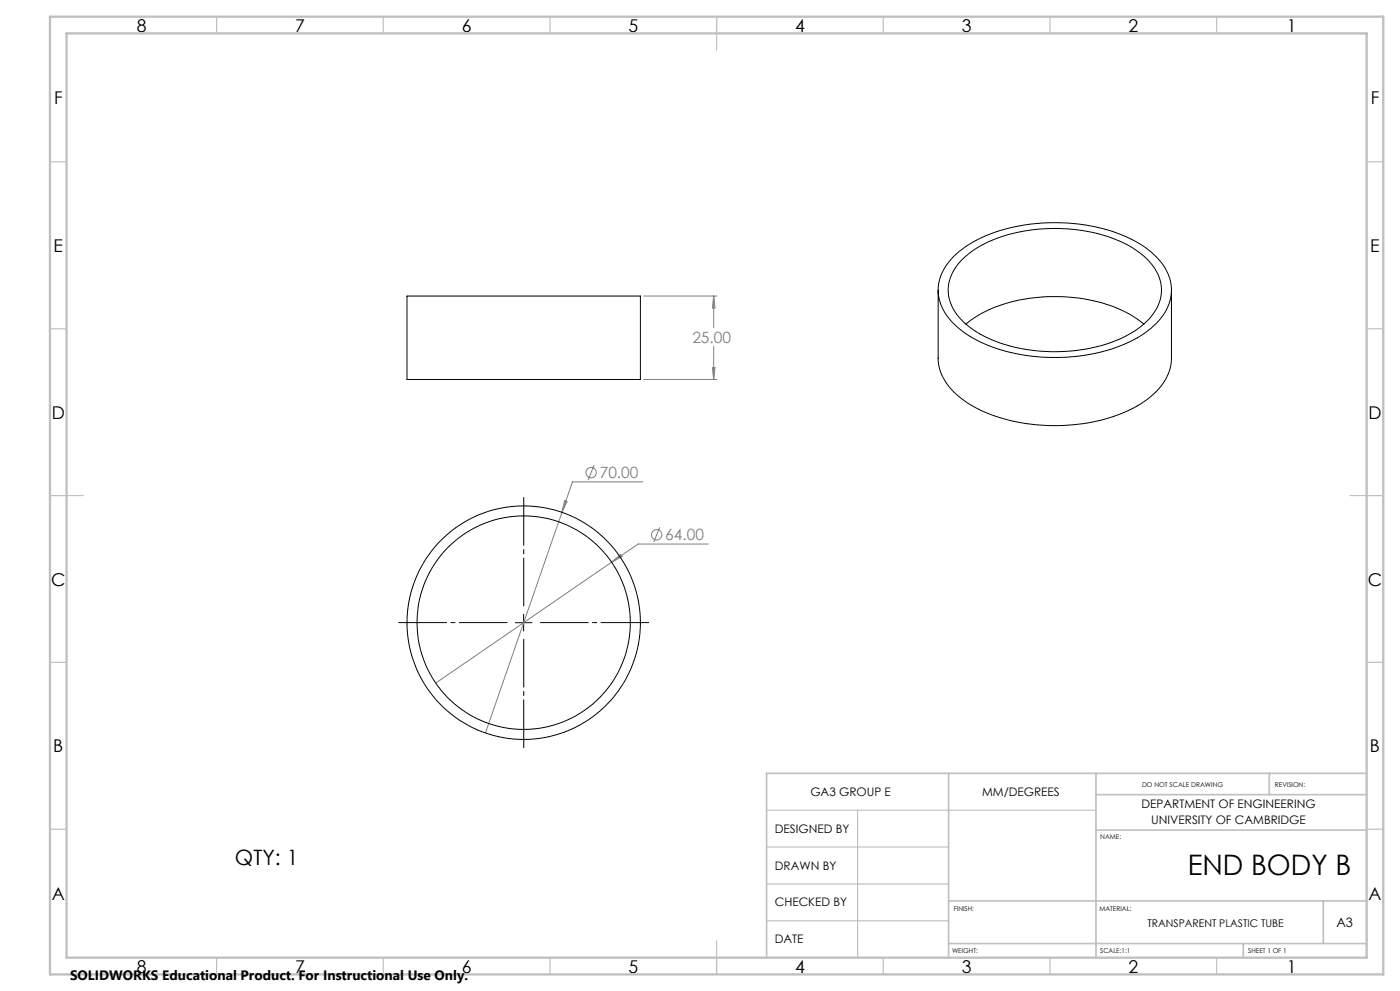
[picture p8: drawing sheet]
<svg xmlns="http://www.w3.org/2000/svg" width="420mm" height="297mm" viewBox="0 0 420 297" stroke-linecap="round" stroke-linejoin="round" font-family="sans-serif">
<g fill="none" stroke="#808080" stroke-width=".3">
<path d="M193.1 88.7h22M214.1 88.7v9.5M214.1 88.7l.4 3.6h-.8zM193.1 113.7h22M213.7 110.2h.8l-.4 3.5zM214.1 103.7v10M178.2 139.4l-1.7 4.5M168.6 153.5l-23 66.2M169.4 150.1l.7 .2-1.5 3.2zM192.8 144.4h-21.1l-3.1 9.1M197.9 158l-1.8 4.5M183.5 168.5l2.7-2.3 .4 .6z"/>
<path d="M212.5 163.1h-21.1l-60.7 41.6"/>
<circle cx="177.3" cy="141.6" r="1.55"/>
<circle cx="197" cy="160.3" r="1.56"/>
</g>
<path d="M152.1 186.6h-32.5M157.1 181.6v-32.5M157.1 191.6v32.5M162.1 186.6h32.5" fill="none" stroke="#000" stroke-width=".3" stroke-dasharray="15.2 1.3 1.3 1.3" stroke-dashoffset=".9"/>
<g fill="none" stroke="#000" stroke-width=".3">
<path d="M286 77a39 39 0 0 1 21.9-9.7 53.2 53.2 0 0 1 34.4 6 17.9 17.9 0 0 1 9.1 12.3 15.2 15.2 0 0 1-7.1 13.6 47.2 47.2 0 0 1-28.6 7.9 46.7 46.7 0 0 1-27.1-7.9 14.9 14.9 0 0 1-6.9-14.5 15.5 15.5 0 0 1 4.3-7.7zM288.8 77.6a37 37 0 0 1 21.3-8.8 48.1 48.1 0 0 1 30 5.7 16.1 16.1 0 0 1 8.3 11.8 13.7 13.7 0 0 1-5.9 11.4 42.2 42.2 0 0 1-25.7 7.7 43.6 43.6 0 0 1-25.9-7.4 13.8 13.8 0 0 1-6.4-12.1 13.6 13.6 0 0 1 4.3-8.3zM122.1 88.7h70v25h-70zM281.4 87v20.3a16.3 16.3 0 0 0 8.2 13 49.1 49.1 0 0 0 29.2 7.2 47 47 0 0 0 25.5-7.9 15.8 15.8 0 0 0 7.1-12.3v-20.3M289.8 97.2a39.9 39.9 0 0 1 23.3-8.2 46.5 46.5 0 0 1 28 6.6l2 1.6M154.6 186.6h5M157.1 184.1v5"/>
<circle cx="157.1" cy="186.6" r="32"/>
<circle cx="157.1" cy="186.6" r="35"/>
</g>
<g fill="none" stroke="#c0c0c0" stroke-width=".35">
<path d="M65 5v5M115 5v5M165 5v5M215 5v10M265 5v5M315 5v5M365 5v5M15 48.5h5M410 48.5h5M15 98.5h5M410 98.5h5M15 148.5h10"/>
<path d="M405 148.5h10M15 198.5h5M410 198.5h5M15 248.5h5M230 242.8h98.8M230 253.9h54.6M257.3 242.8v44.2M410 248.5h5M230 264.9h54.6M230 276h54.6M65 287v5M115 287v5"/>
<path d="M165 287v5M215 282v10M265 287v5M315 287v5M365 287v5"/>
</g>
<path d="M284.6 231.8v55.2M328.8 231.8v55.2M328.8 238.2h81.2M380.8 231.8v6.4M410 231.8h-180v55.2M328.8 248.8h81.2M284.6 270h125.4M397 270v12.8M284.6 282.8h125.4M373 282.8v4.2" fill="none" stroke="#c0c0c0" stroke-width=".5"/>
<path d="M15 5h400v287h-400zM20 10h390v277h-390z" fill="none" stroke="#c0c0c0" stroke-width=".7"/>
<text font-size="8.5" x="356.3" y="262.4">END BODY B</text>
<text font-size="6.3" x="70.5" y="259.3">QTY: 1</text>
<g font-size="5.3">
<text x="41" y="9.5">8</text>
<text x="88.5" y="9.5">7</text>
<text x="138.5" y="9.5">6</text>
<text x="188.5" y="9.5">5</text>
<text x="238.5" y="9.5">4</text>
<text x="288.5" y="9.5">3</text>
<text x="338.5" y="9.5">2</text>
<text x="386" y="9.5">1</text>
<text x="16.2" y="31.3">F</text>
<text x="411.2" y="31.3">F</text>
<text x="16.1" y="75.5">E</text>
<text x="411.1" y="75.5">E</text>
<text x="15.5" y="125.5">D</text>
<text x="410.5" y="125.5">D</text>
<text x="15.4" y="175.5">C</text>
<text x="410.4" y="175.5">C</text>
<text x="16" y="225.5">B</text>
<text x="411" y="225.5">B</text>
<text x="15.5" y="269.8">A</text>
<text x="410.5" y="269.8">A</text>
<text x="41" y="291.5">8</text>
<text x="88.5" y="291.5">7</text>
<text x="138.5" y="291.5">6</text>
<text x="188.5" y="291.5">5</text>
<text x="238.5" y="291.5">4</text>
<text x="288.5" y="291.5">3</text>
<text x="338.5" y="291.5">2</text>
<text x="386" y="291.5">1</text>
</g>
<g font-size="4.7" fill="#808080">
<text x="207.7" y="102.7">25.00</text>
<text x="179.9" y="143.3">70.00</text>
<text x="199.6" y="162">64.00</text>
</g>
<text font-size="4.1" x="21" y="293.7">SOLIDWORKS Educational Product. For Instructional Use Only.</text>
<text font-size="3.9" x="400.9" y="277.8">A3</text>
<g font-size="3.5">
<text x="243.1" y="238.6">GA3 GROUP E</text>
<text x="294.6" y="238.6">MM/DEGREES</text>
<text x="342.4" y="242.3">DEPARTMENT OF ENGINEERING</text>
<text x="232.5" y="249.6">DESIGNED BY</text>
<text x="345.4" y="246.8">UNIVERSITY OF CAMBRIDGE</text>
<text x="232.5" y="260.7">DRAWN BY</text>
<text x="232.5" y="271.4">CHECKED BY</text>
<text x="232.5" y="282.8">DATE</text>
</g>
<text font-size="3.2" x="344.3" y="277.8">TRANSPARENT PLASTIC TUBE</text>
<g font-size="2">
<text x="342.6" y="236">DO NOT SCALE DRAWING</text>
<text x="382.5" y="236">REVISION:</text>
<text x="330.1" y="251.4">NAME:</text>
<text x="286.2" y="272.9">FINISH:</text>
<text x="329.8" y="272.9">MATERIAL:</text>
<text x="285.6" y="285.5">WEIGHT:</text>
<text x="330.1" y="285.6">SCALE:1:1</text>
<text x="374.5" y="285.6">SHEET 1 OF 1</text>
</g>
</svg>
